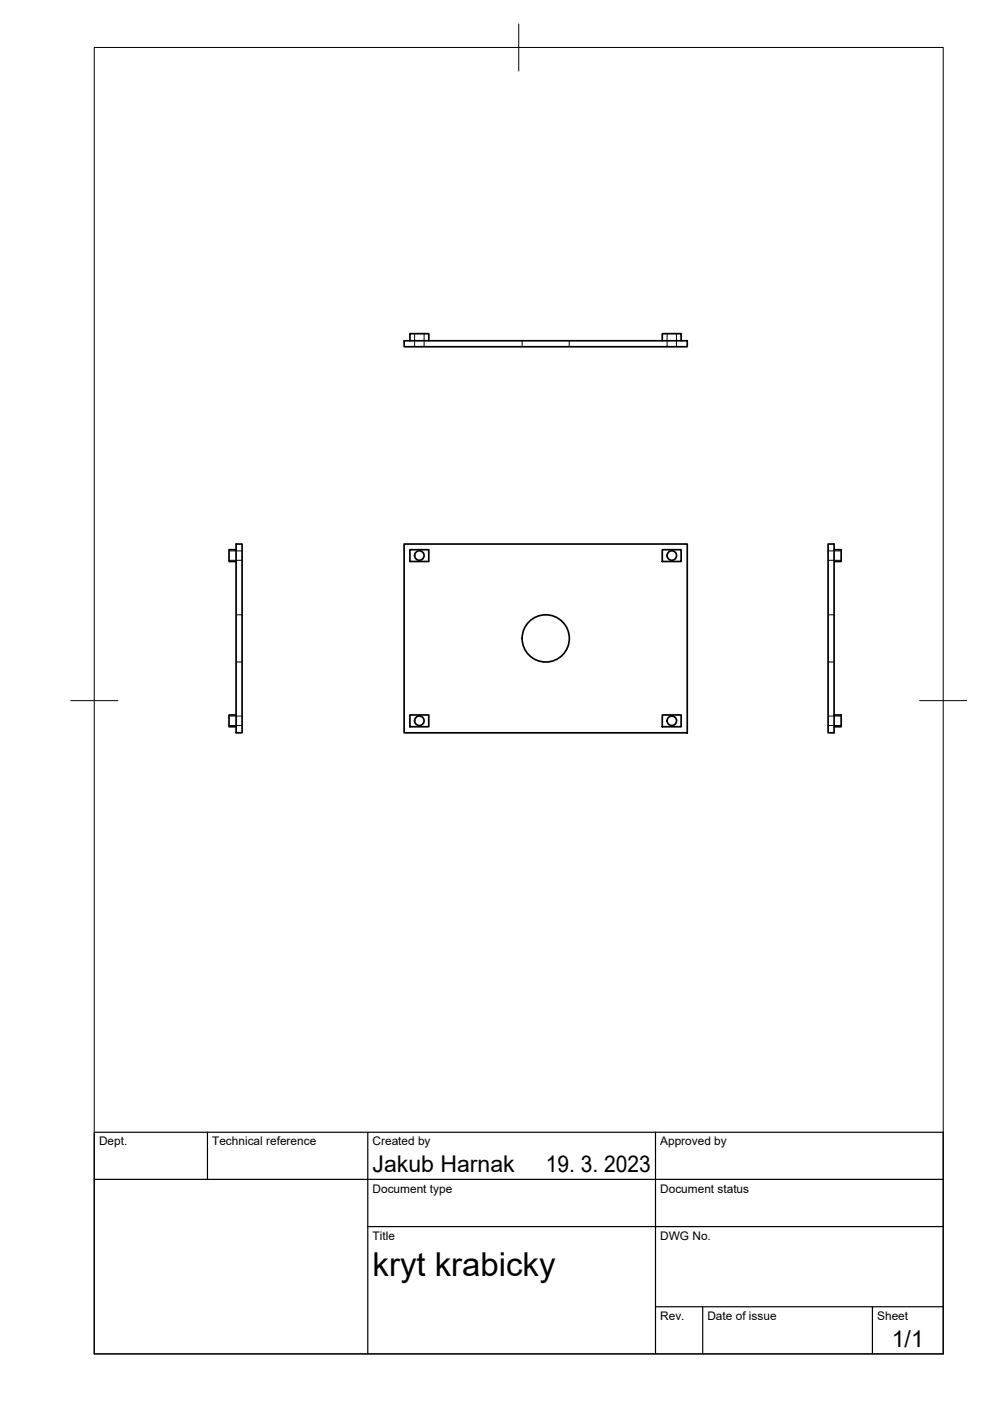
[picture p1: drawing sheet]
<svg xmlns="http://www.w3.org/2000/svg" width="210mm" height="297mm" viewBox="0 0 210 297" stroke-linecap="round" stroke-linejoin="round" font-family="sans-serif">
<!-- layer: Visible -->
<g fill="none" stroke="#000" stroke-width=".36">
<path d="M85.7 72.2h60v1.3h-60zM86.9 72.2v-1.5h4v1.5M140.4 72.2v-1.5h4v1.5M50.1 116.6h-1.5v2.4h1.5M50.1 115.3h1.2v40.1h-1.2zM85.7 115.3h60v40.1h-60zM86.9 116.6h4v2.4h-4zM140.4 116.6h4v2.4h-4zM175.6 115.3h1.2v40.1h-1.2zM176.8 116.6h1.6v2.4h-1.6M50.1 151.6h-1.5v2.5h1.5M86.9 151.6h4v2.5h-4z"/>
<path d="M140.4 151.6h4v2.5h-4zM176.8 151.6h1.6v2.5h-1.6"/>
<circle cx="88.9" cy="117.8" r="1.01"/>
<circle cx="142.4" cy="117.8" r="1.01"/>
<circle cx="115.7" cy="135.4" r="5"/>
<circle cx="88.9" cy="152.8" r="1.01"/>
<circle cx="142.4" cy="152.8" r="1.01"/>
</g>
<!-- layer: Hidden -->
<g fill="none" stroke="#000" stroke-width=".21">
<path d="M87.9 70.7v2.8M89.9 70.7v2.8M110.7 72.2v1.3M120.7 72.2v1.3M141.4 70.7v2.8M143.4 70.7v2.8M48.6 118.8h2.7M48.6 116.8h2.7M175.6 118.8h2.8M175.6 116.8h2.8M50.1 130.4h1.2M175.6 130.4h1.2"/>
<path d="M48.6 153.8h2.7M48.6 151.8h2.7M50.1 140.4h1.2M175.6 140.4h1.2M175.6 153.8h2.8M175.6 151.8h2.8"/>
</g>
<!-- layer: BORDER -->
<path d="M20 10.1h180v276.9h-180zM110 5.1v10M15 148.6h10M195 148.6h10" fill="none" stroke="#000" stroke-width=".21"/>
<!-- layer: TITLEBLOCK -->
<path d="M20 240.1h180v46.9h-180zM20 250h180M44 240.1v9.9M78 240.1v46.9M139 240.1v46.9M78 260.1h122M139 277.1h61M149 277.1v9.9M185 277.1v9.9" fill="none" stroke="#000" stroke-width=".25"/>
<text font-size="7" x="79" y="270.6">kryt krabicky</text>
<g font-size="4.9">
<text x="79" y="248.5">Jakub Harnak</text>
<text x="115.7" y="248.5">19. 3. 2023</text>
<text x="189.1" y="285.7">1/1</text>
</g>
<g font-size="2.5">
<text x="21" y="242.9">Dept.</text>
<text x="45" y="242.9">Technical reference</text>
<text x="79" y="242.9">Created by</text>
<text x="140" y="242.9">Approved by</text>
<text x="79" y="252.8">Document type</text>
<text x="140" y="252.8">Document status</text>
<text x="79" y="262.9">Title</text>
<text x="140" y="262.9">DWG No.</text>
<text x="140" y="279.9">Rev.</text>
<text x="150" y="279.9">Date of issue</text>
<text x="186" y="279.9">Sheet</text>
</g>
</svg>
